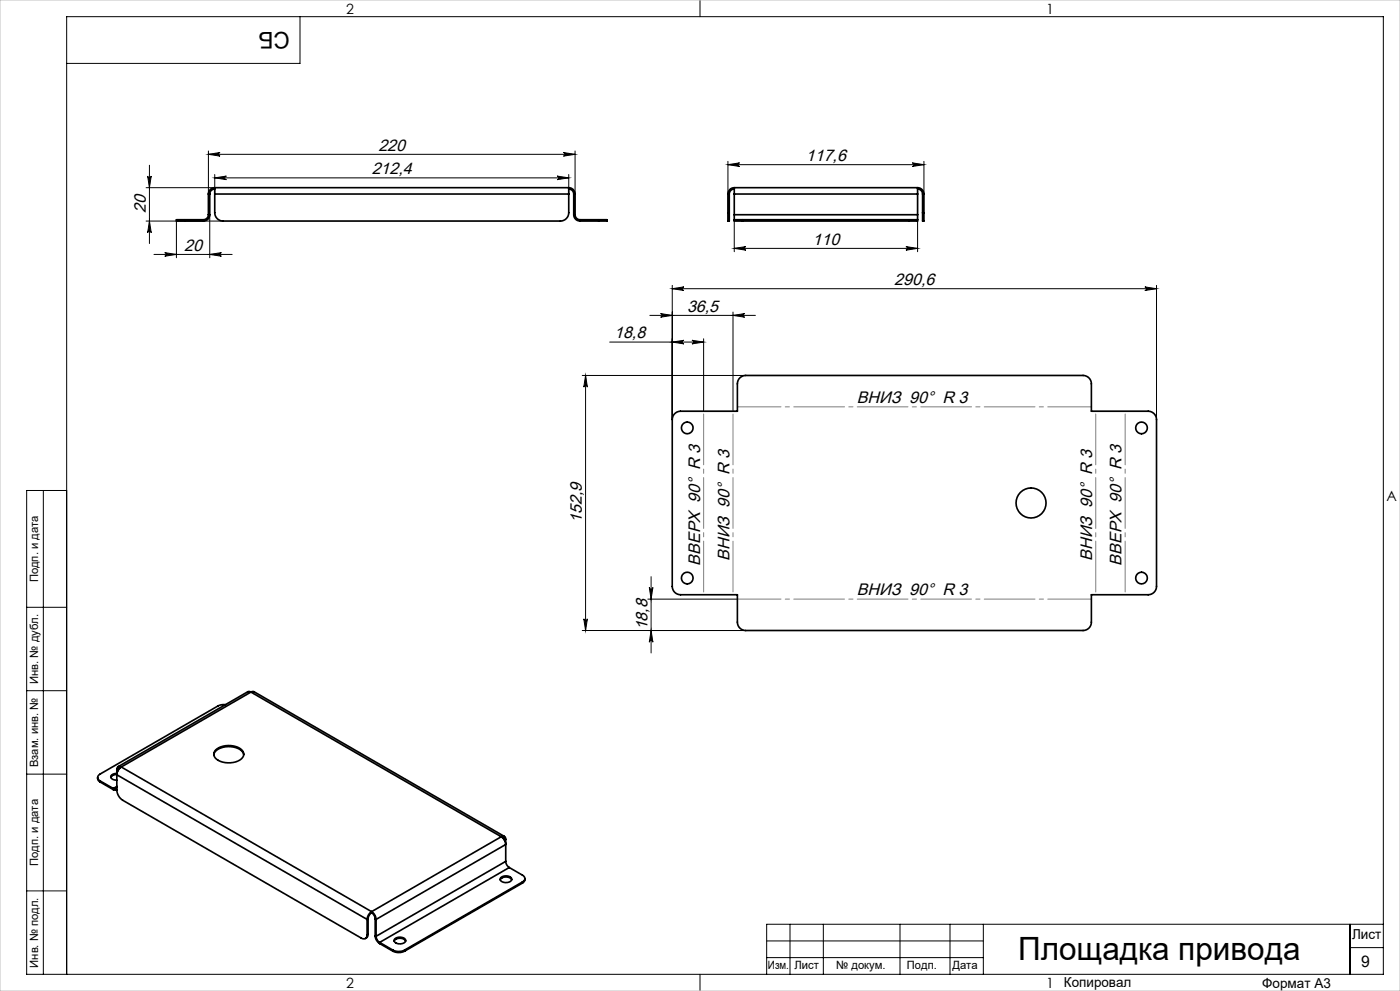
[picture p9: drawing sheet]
<svg xmlns="http://www.w3.org/2000/svg" width="420mm" height="297mm" viewBox="0 0 420 297" stroke-linecap="round" stroke-linejoin="round" font-family="sans-serif">
<g fill="none" stroke="#000" stroke-width=".3">
<path d="M90 5v14h-70M210 0v5M43.8 56.3h20.6M44.3 52.8a.54 .54 0 0 0 .5 .5 .54 .54 0 0 0 .6-.5l-.6 3.5zM44.8 49.5v23.5M62.5 46.3l3.5-.6a.54 .54 0 0 0-.5 .6 .54 .54 0 0 0 .5 .5zM62.5 45.3v12.8M62.5 46.3h110M64.4 53.3l3.5-.5a.54 .54 0 0 0-.5 .5 .54 .54 0 0 0 .5 .5zM64.4 52.3v5.8M64.4 53.3h106.2M167.1 52.8l3.5 .5-3.5 .5a.54 .54 0 0 0 .5-.5 .54 .54 0 0 0-.5-.5z"/>
<path d="M169 45.7l3.5 .6-3.5 .5a.54 .54 0 0 0 .5-.5 .54 .54 0 0 0-.5-.6zM170.6 52.3v5.8M172.5 45.3v12.8M218.4 48.4v9.7M218.4 49.4h58.8M218.4 49.4l3.5-.6a.54 .54 0 0 0-.5 .6 .54 .54 0 0 0 .5 .5zM273.7 48.8l3.5 .6-3.5 .5a.54 .54 0 0 0 .5-.5 .54 .54 0 0 0-.5-.6zM277.2 48.4v9.7M43.8 66.3h23.1M44.8 66.3l.6 3.5a.54 .54 0 0 0-.6-.6 .54 .54 0 0 0-.5 .6zM46.2 76.3h23.5M49.4 75.7l3.5 .6-3.5 .5a.54 .54 0 0 0 .5-.5 .54 .54 0 0 0-.5-.6z"/>
<path d="M52.9 66.3v11M62.9 64.4v12.9M62.9 76.3l3.5-.6a.54 .54 0 0 0-.5 .6 .54 .54 0 0 0 .5 .5zM220.3 66.3v9.1M220.3 74.4h55M220.3 74.4l3.5-.5a.54 .54 0 0 0-.5 .5 .54 .54 0 0 0 .5 .6zM271.8 73.9l3.5 .5-3.5 .6a.54 .54 0 0 0 .5-.6 .54 .54 0 0 0-.5-.5zM275.3 66.3v9.1M194.9 94.5h31.7M198.2 94l3.5 .5-3.5 .6a.54 .54 0 0 0 .5-.6 .54 .54 0 0 0-.5-.5zM201.7 85.5v40.2M201.7 86.5h145.3"/>
<path d="M201.7 86.5l3.5-.5a.54 .54 0 0 0-.5 .5 .54 .54 0 0 0 .5 .6zM219.9 93.5v29.7M219.9 94.5l3.5-.5a.54 .54 0 0 0-.5 .5 .54 .54 0 0 0 .5 .6zM343.5 86l3.5 .5-3.5 .6a.54 .54 0 0 0 .5-.6 .54 .54 0 0 0-.5-.5zM347 85.5v40.2M174.7 112.5h49M175.7 112.5l.5 3.5a.54 .54 0 0 0-.5-.5 .54 .54 0 0 0-.6 .5zM175.7 112.5v76.5M182.9 102.5h28.2M201.7 102.5l3.5-.5a.54 .54 0 0 0-.5 .5 .54 .54 0 0 0 .5 .6zM207.6 102l3.5 .5-3.5 .6a.54 .54 0 0 0 .5-.6 .54 .54 0 0 0-.5-.5zM211.1 101.5v21.7"/>
<path d="M13 147v145M20 147h-12v145h407v-287h-395v287M194.3 179.6h26.9M194.8 176.1a.54 .54 0 0 0 .5 .5 .54 .54 0 0 0 .6-.5l-.6 3.5zM195.3 172.8v22.9M8 182h12M175.1 185.5a.54 .54 0 0 0 .6 .5 .54 .54 0 0 0 .5-.5l-.5 3.5zM195.3 189l.6 3.5a.54 .54 0 0 0-.6-.5 .54 .54 0 0 0-.5 .5zM223.7 189h-49M8 207h12M8 232h12M8 267h12"/>
<path d="M237 277v15M247 277v15M270 277v15M285 277v15M295 277v15M405 277v15M415 277h-185v15M210 292v5M230 282h65M230 287h65M405 284h10"/>
</g>
<path d="M221.2 121.9h106.2M327.4 179.6h-106.2" fill="none" stroke="#808080" stroke-width=".3" stroke-dasharray="15.2 1.3 1.3 1.3" stroke-dashoffset="2.1"/>
<path d="M328.7 123.2v55M337.5 123.2v55M211.1 178.2v-55M219.9 178.2v-55" fill="none" stroke="#808080" stroke-width=".3" stroke-dasharray="15.2 1.3 1.3 1.3" stroke-dashoffset="-.8"/>
<path d="M0 0h420v297h-420z" fill="none" stroke="#c0c0c0" stroke-width=".3"/>
<g fill="#000">
<path d="M167.1 52.8l3.5 .5-3.5 .5a.54 .54 0 0 0 .5-.5 .54 .54 0 0 0-.5-.5zM64.4 53.3l3.5-.5a.54 .54 0 0 0-.5 .5 .54 .54 0 0 0 .5 .5z"/>
<path d="M169 45.7l3.5 .6-3.5 .5a.54 .54 0 0 0 .5-.5 .54 .54 0 0 0-.5-.6zM62.5 46.3l3.5-.6a.54 .54 0 0 0-.5 .6 .54 .54 0 0 0 .5 .5z"/>
<path d="M218.4 49.4l3.5-.6a.54 .54 0 0 0-.5 .6 .54 .54 0 0 0 .5 .5zM273.7 48.8l3.5 .6-3.5 .5a.54 .54 0 0 0 .5-.5 .54 .54 0 0 0-.5-.6z"/>
<path d="M44.8 66.3l.6 3.5a.54 .54 0 0 0-.6-.6 .54 .54 0 0 0-.5 .6zM44.3 52.8a.54 .54 0 0 0 .5 .5 .54 .54 0 0 0 .6-.5l-.6 3.5z"/>
<path d="M49.4 75.7l3.5 .6-3.5 .5a.54 .54 0 0 0 .5-.5 .54 .54 0 0 0-.5-.6zM62.9 76.3l3.5-.6a.54 .54 0 0 0-.5 .6 .54 .54 0 0 0 .5 .5z"/>
<path d="M271.8 73.9l3.5 .5-3.5 .6a.54 .54 0 0 0 .5-.6 .54 .54 0 0 0-.5-.5zM220.3 74.4l3.5-.5a.54 .54 0 0 0-.5 .5 .54 .54 0 0 0 .5 .6z"/>
<path d="M201.7 102.5l3.5-.5a.54 .54 0 0 0-.5 .5 .54 .54 0 0 0 .5 .6zM207.6 102l3.5 .5-3.5 .6a.54 .54 0 0 0 .5-.6 .54 .54 0 0 0-.5-.5zM198.2 94l3.5 .5-3.5 .6a.54 .54 0 0 0 .5-.6 .54 .54 0 0 0-.5-.5zM219.9 94.5l3.5-.5a.54 .54 0 0 0-.5 .5 .54 .54 0 0 0 .5 .6zM201.7 86.5l3.5-.5a.54 .54 0 0 0-.5 .5 .54 .54 0 0 0 .5 .6zM343.5 86l3.5 .5-3.5 .6a.54 .54 0 0 0 .5-.6 .54 .54 0 0 0-.5-.5z"/>
<path d="M194.8 176.1a.54 .54 0 0 0 .5 .5 .54 .54 0 0 0 .6-.5l-.6 3.5zM195.3 189l.6 3.5a.54 .54 0 0 0-.6-.5 .54 .54 0 0 0-.5 .5z"/>
<path d="M175.1 185.5a.54 .54 0 0 0 .6 .5 .54 .54 0 0 0 .5-.5l-.5 3.5zM175.7 112.5l.5 3.5a.54 .54 0 0 0-.5-.5 .54 .54 0 0 0-.6 .5z"/>
</g>
<g fill="none" stroke="#000" stroke-width=".5">
<path d="M62.5 58.2h.4M62.5 58.2v6.2M62.9 58.2v6.2M64.4 58.2v5.6a2.5 2.5 0 0 0 2.5 2.5h101.2a2.5 2.5 0 0 0 2.5-2.5v-5.6M64.4 56.3v1.9M64.4 56.3a1.9 1.9 0 0 0-1.9 1.9M64.4 56.7a1.5 1.5 0 0 0-1.5 1.5M64.4 58.2h106.2M64.4 56.3h106.2M170.6 56.3v1.9M170.6 56.3a1.9 1.9 0 0 1 1.9 1.9M170.6 56.7a1.5 1.5 0 0 1 1.5 1.5"/>
<path d="M172.1 58.2h.4M172.1 58.2v6.2M172.5 58.2v6.2M218.4 58.2h.4M218.4 58.2v5.6M218.8 58.2v5.6M220.3 56.3v1.9M220.3 56.3a1.9 1.9 0 0 0-1.9 1.9M220.3 56.7a1.5 1.5 0 0 0-1.5 1.5M220.3 58.2h55M220.3 56.3h55M220.3 58.2v6.2"/>
<path d="M275.3 56.3v1.9M275.3 56.3a1.9 1.9 0 0 1 1.9 1.9M275.3 56.7a1.5 1.5 0 0 1 1.5 1.5M275.3 58.2v6.2M276.8 58.2h.4M276.8 58.2v5.6M277.2 58.2v5.6M55.4 65.9h-2.5v.4h2.5M55.4 66.3h5.6M55.4 65.9v.4M55.4 65.9h5.6M61 65.9v.4"/>
<path d="M62.5 64.4a1.5 1.5 0 0 1-1.5 1.5M62.5 64.4h.4M62.9 64.4a1.9 1.9 0 0 1-1.9 1.9M172.1 64.4a1.9 1.9 0 0 0 1.9 1.9M172.1 64.4h.4M172.5 64.4a1.5 1.5 0 0 0 1.5 1.5M174 66.3h5.6M174 65.9h5.6M174 65.9v.4M179.6 65.9h2.5v.4h-2.5M179.6 65.9v.4M218.4 63.8v2.5h.4v-2.5"/>
<path d="M218.4 63.8h.4M220.3 65.9v.4h2.5M220.3 65.9h2.5M220.3 64.4v1.5M220.3 64.4h55M222.8 66.3h50M222.8 65.9h50M222.8 65.9v.4M272.8 65.9h2.5M272.8 65.9v.4M275.3 65.9v.4h-2.5M275.3 64.4v1.5"/>
<path d="M276.8 63.8v2.5h.4v-2.5M276.8 63.8h.4M202.4 124l.8-.6 1-.2h17v-8.2a2.5 2.5 0 0 1 2.5-2.5h101.2a2.5 2.5 0 0 1 2.5 2.5v8.2h17.1a2.5 2.5 0 0 1 2.5 2.5v50a2.5 2.5 0 0 1-2.5 2.5h-17.1v8.3a2.5 2.5 0 0 1-2.5 2.5h-101.2a2.5 2.5 0 0 1-2.5-2.5v-8.3h-17a2.5 2.5 0 0 1-2.5-2.5v-50l.2-.9zM67.6 211.2h-.9l-1.3 .4-35.4 20.4a1.08 1.08 0 0 0-.7 1 1.08 1.08 0 0 0 .7 1M75.3 207.4l.9-.1 75.1 43.4M75.3 207.4l-1-.1-38.9 22.5M75.3 207.4l-38.9 22.5M75.3 207.4l75.1 43.4M29.3 233l.2 .9 .5 .5M30 234l4 2.3M30 234.4l4 2.2M30 234v.4"/>
<path d="M34 236.6l.5 .2 .5-.1M34 236.3l1-.6a.65 .65 0 0 1-.3 .7 .65 .65 0 0 1-.7-.1zM34 236.3v.3M35 230.6v6.2a3.9 3.9 0 0 0 1.8 3l71.6 41.3a1.08 1.08 0 0 0 1.2 .2 1.08 1.08 0 0 0 .5-1.2M35 231.8l-.7 .1a.95 .95 0 0 0-1.1 1 .95 .95 0 0 0 1.2 .9h.6M35 232.1l-1.3 .3-.5 .6M35 236.7h-.1M35 230.6l.3 .2M35.3 230.8v.3M35.6 230.7l-.3 .1M36.1 230.1l-.6 .1-.2 .6M36.4 229.9a2.97 2.97 0 0 0-1.4 2.3l75.1 43.3"/>
<path d="M36.4 229.9a.82 .82 0 0 0-1-.1 .82 .82 0 0 0-.4 .8M36.4 229.9l75.1 43.3M64.1 226.2a3.6 3.6 0 0 1 3.6-2.4 5.1 5.1 0 0 1 5.4 2.2v.2M64.6 224.9a6.2 6.2 0 0 1 8.3 .3 2.04 2.04 0 0 1-1.5 2.9 6.4 6.4 0 0 1-6.9-1 1.65 1.65 0 0 1 .1-2.2zM150.4 250.8a2.97 2.97 0 0 1 1.3 2.3l-38.9 22.4M150.4 250.8a.82 .82 0 0 1 .9-.1 .82 .82 0 0 1 .4 .8M150.4 250.8l-38.9 22.4M150.7 251l.6 .1 .1 .6M151.2 251.6l.2 .1M151.4 251.7v.3M151.7 258.2a2.34 2.34 0 0 0 1.1 1.8M151.7 258.2l-38.9 22.4"/>
<path d="M151.7 251.5v6.7M151.7 251.5l-.3 .2M152.8 260l3.9 2.3a1.08 1.08 0 0 1 .8 1 1.08 1.08 0 0 1-.8 1M152.8 260l-38.9 22.4M110.1 275.5v4.6M110.4 280l-.1 .7-.7 .6M110.4 275.4l-.3 .1M110.4 275.4v4.6M110.4 280l-.3 .1M111.5 273.2a2.97 2.97 0 0 1 1.3 2.3M111.5 273.2a2.97 2.97 0 0 0-1.4 2.3M111.5 273.5a2.34 2.34 0 0 1 1 1.9"/>
<path d="M111.5 273.5a2.34 2.34 0 0 0-1.1 1.9M111.5 273.2v.3M112.5 275.4l.3 .1M112.5 275.4v5M112.8 275.5v5.1M150.1 263.7a2.17 2.17 0 0 1 3.4 0M150.3 263a2.31 2.31 0 0 1 3.2 .3 1.81 1.81 0 0 1-2.8 1 .8 .8 0 0 1-.4-1.3zM156.7 264.3l-35.3 20.4M156.7 264.3v.3M156.7 264.6l-35.3 20.5M157.5 263.3l-.2 .9-.6 .4M112.5 280.4a2.97 2.97 0 0 0 1.4 2.4"/>
<path d="M112.5 280.4l.3 .2M112.8 280.6a2.34 2.34 0 0 0 1.1 1.8M113.9 282.4l3.9 2.3M113.9 282.4v.4M113.9 282.8l3.9 2.3M117.8 284.7a3.9 3.9 0 0 0 3.6 0M117.8 285.1a3.9 3.9 0 0 0 3.6 0M117.8 284.7v.4M118.2 282a2.17 2.17 0 0 1 3.5 0M118.4 281.5a2.2 2.2 0 0 1 3.3 .3 2.07 2.07 0 0 1-3.5 .3zM121.4 284.7v.4"/>
<circle cx="206.2" cy="128.2" r="1.75"/>
<circle cx="342.5" cy="128.2" r="1.75"/>
<circle cx="309.3" cy="150.7" r="4.5"/>
<circle cx="206.2" cy="173.2" r="1.75"/>
<circle cx="342.5" cy="173.2" r="1.75"/>
</g>
<text font-size="9.6" x="305.4" y="287.8">Площадка привода</text>
<text font-size="6.9" x="86.9" y="9.4" transform="rotate(-180 86.9 9.4)">СБ</text>
<g font-size="5">
<text x="113.5" y="45.2">220</text>
<text x="111.5" y="52.2">212,4</text>
<text x="241.8" y="48.3">117,6</text>
<text x="43.8" y="63.9" transform="rotate(-90 43.8 63.9)">20</text>
<text x="55.2" y="75.2">20</text>
<text x="243.8" y="73.4">110</text>
<text x="268.3" y="85.4">290,6</text>
<text x="206.1" y="93.4">36,5</text>
<text x="184.2" y="101.4">18,8</text>
<text x="257.1" y="120.9">ВНИЗ 90° R 3</text>
<text x="174.6" y="156.8" transform="rotate(-90 174.6 156.8)">152,9</text>
<text x="218.8" y="168" transform="rotate(-90 218.8 168)">ВНИЗ 90° R 3</text>
<text x="327.7" y="168" transform="rotate(-90 327.7 168)">ВНИЗ 90° R 3</text>
<text x="210" y="169.5" transform="rotate(-90 210 169.5)">ВВЕРХ 90° R 3</text>
<text x="336.5" y="169.5" transform="rotate(-90 336.5 169.5)">ВВЕРХ 90° R 3</text>
<text x="257.1" y="178.4">ВНИЗ 90° R 3</text>
<text x="194.3" y="188.9" transform="rotate(-90 194.3 188.9)">18,8</text>
</g>
<text font-size="4.8" x="408.3" y="289.7">9</text>
<g font-size="4.2">
<text x="103.8" y="4.2">2</text>
<text x="313.8" y="4.2">1</text>
<text x="415.9" y="150.2">A</text>
<text x="103.8" y="296.2">2</text>
<text x="313.8" y="296.2">1</text>
</g>
<g font-size="4.1">
<text x="405.6" y="281.5">Лист</text>
<text x="319.2" y="295.9">Копировал</text>
<text x="378.7" y="296">Формат А3</text>
</g>
<g font-size="3.4">
<text x="11.4" y="174.5" transform="rotate(-90 11.4 174.5)">Подп. и дата</text>
<text x="11.4" y="205" transform="rotate(-90 11.4 205)">Инв. № дубл.</text>
<text x="11.4" y="229.9" transform="rotate(-90 11.4 229.9)">Взам. инв. №</text>
<text x="11.4" y="259.5" transform="rotate(-90 11.4 259.5)">Подп. и дата</text>
<text x="11.4" y="290" transform="rotate(-90 11.4 290)">Инв. № подл.</text>
<text x="230.4" y="290.4">Изм.</text>
<text x="238.3" y="290.4">Лист</text>
<text x="250.9" y="290.4">№ докум.</text>
<text x="272.1" y="290.4">Подп.</text>
<text x="285.7" y="290.5">Дата</text>
</g>
</svg>
